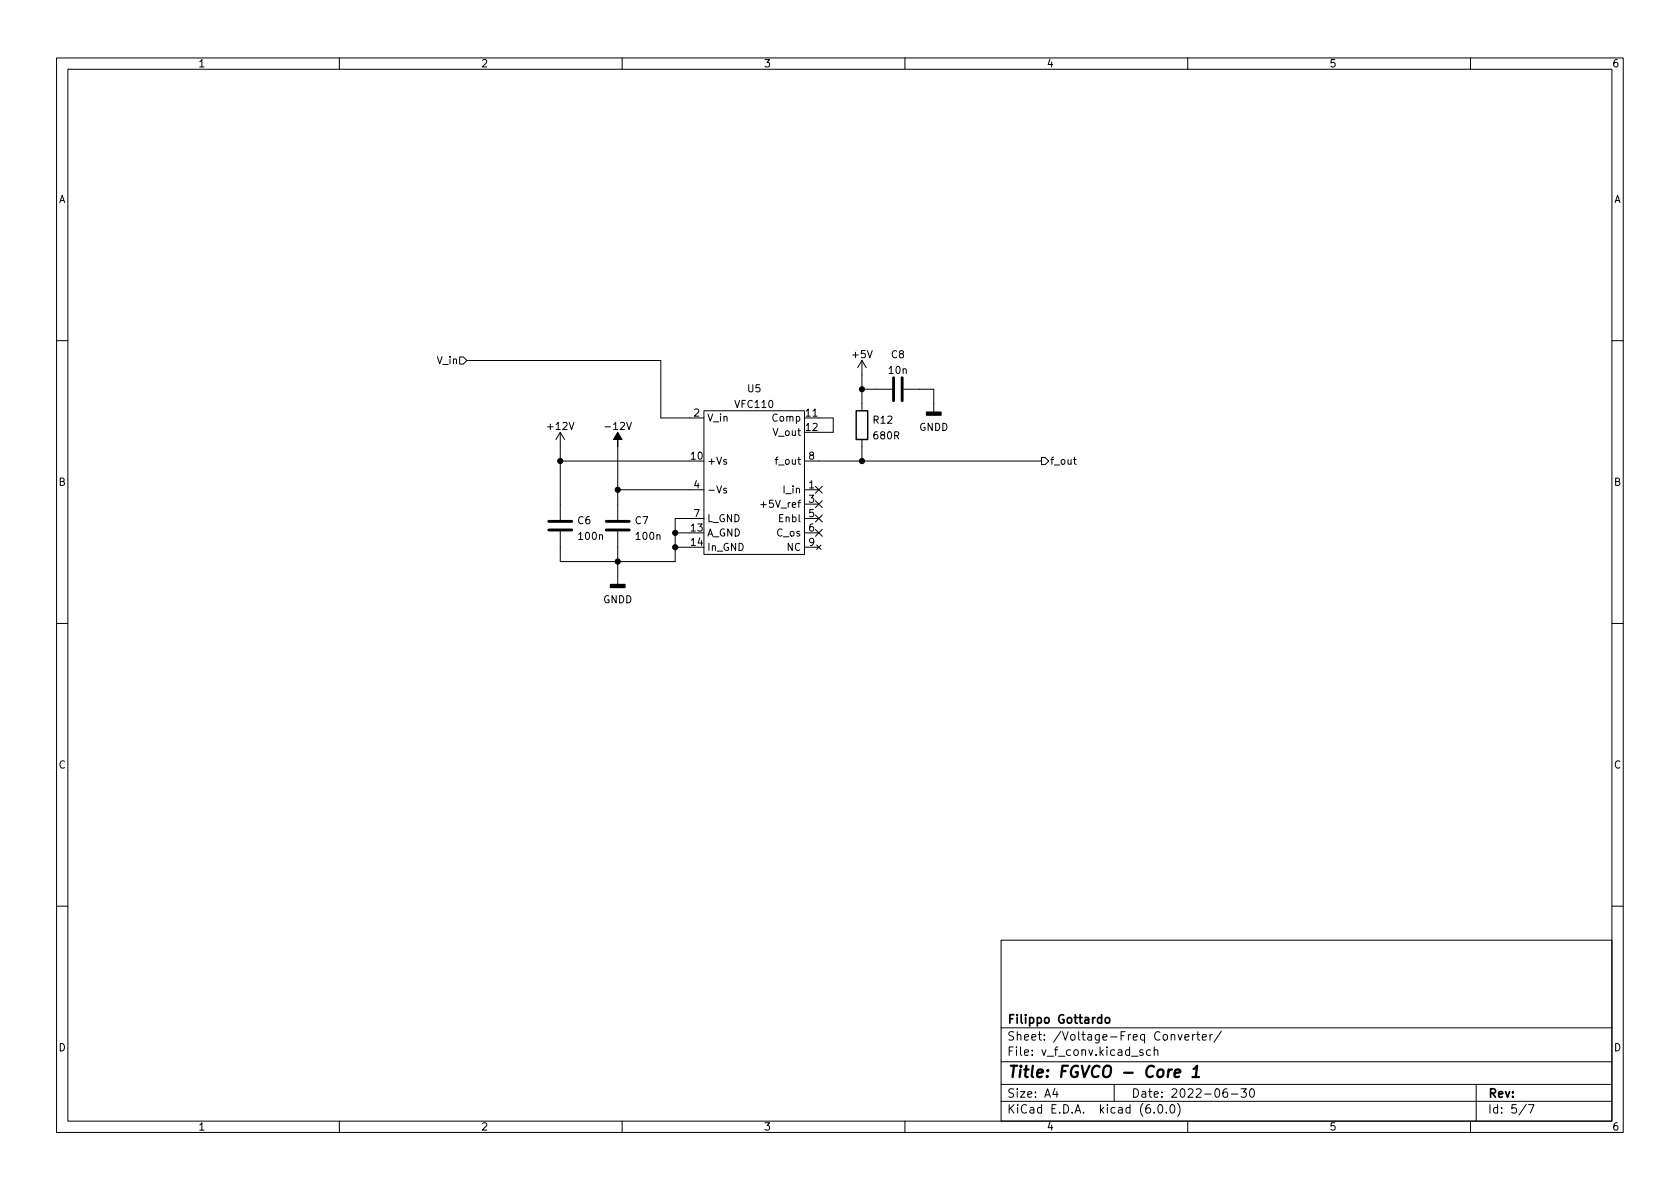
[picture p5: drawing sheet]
<svg xmlns="http://www.w3.org/2000/svg" width="297mm" height="210mm" viewBox="0 0 297 210" stroke-linecap="round" stroke-linejoin="round" font-family="sans-serif">
<g fill="none" stroke="#000" stroke-width=".18">
<path d="M10 10.2h277v190.1h-277zM12 12.2h273v186.1h-273zM60 10.2v2M110 10.2v2M160 10.2v2M210 10.2v2M260 10.2v2M10 60.2h2M81.3 63.1h.6l.6 .6-.6 .7h-.6zM82.5 63.7h34.3v10.2h7.7M99.1 76.4l-.8 1.3M99.1 76.4v15.5"/>
<path d="M99.1 76.4l.7 1.3M109.2 79v12.9M124.5 72.6h17.7v25.4h-17.7zM142.2 73.9h5.1v2.5h-2.5M152.4 63.7v8.9M152.4 77.7v3.8M152.4 68.8h5.3M152.4 63.7l-.8 1.3M152.4 63.7l.8 1.3M159.8 68.8h5.3v4.1M285 60.2h2M99.1 81.5h22.8"/>
<path d="M109.2 94v9.4M109.2 86.6h15.3M119.4 94.2h2.5M119.4 96.8h2.5M124.5 91.7h-5.1v7.6h-20.3v-5.3M128.4 86.4l-.3-.1-.2 .2 .1 .2 .4 .1v.3h-.5M134.5 89.2h1M142.2 86.6h2.6M142.2 89.1h2.6M142.2 91.7h2.6M142.2 94.2h2.6M142.2 81.5h41.9"/>
<path d="M142.2 96.8h2.6M144.2 88.5l1.2 1.3M144.2 91.1l1.2 1.2M144.2 93.6l1.2 1.2M144.2 86l1.2 1.2M144.4 96.4l.8 .7M145.2 96.4l-.8 .7M145.4 88.5l-1.2 1.3M145.4 91.1l-1.2 1.2M145.4 93.6l-1.2 1.2M145.4 86l-1.2 1.2M184.1 80.9h.7l.6 .6-.6 .7h-.7z"/>
<path d="M189.8 81.3h.5M190 80.8v1.1l.3 .2M10 110.2h2M285 110.2h2M10 160.2h2M177 166.3h108v32h-108zM285 160.2h2M60 198.3v2M110 198.3v2M160 198.3v2M177 194.8h108M177 191.8h108"/>
<path d="M177 187.8h108M177 181.8h108M186.5 192.5l-.4 1h1M186.9 193v1M197 191.8v3M202.1 185.7l-.4-.1-.2 .2 .1 .3 .5 .1v.4h-.6M203.4 185.7l-.4-.1-.3 .3v.4l.2 .3h.5M204.1 196.7v.1M204.1 185.8l.2-.2 .3 .1 .1 .9M204.1 185.1v1.5M204.9 195.4l.2-.1a.81 .81 0 0 1 .6 .7 .81 .81 0 0 1-.3 .8h-.2a.81 .81 0 0 1-.6-.6 .81 .81 0 0 1 .3-.8zM206.2 196.7v.1"/>
<path d="M207.1 195.4l.1-.1a.81 .81 0 0 1 .6 .7 .81 .81 0 0 1-.3 .8h-.1a.81 .81 0 0 1-.6-.6 .81 .81 0 0 1 .3-.8zM208.2 195.1a1.72 1.72 0 0 1 0 2.3M208.3 182.9l.3 1 .4-1M209.5 183.4l.7-.1-.1-.3-.4-.1-.2 .2 .1 .8h.5M210 198.3v2M210.9 182.9v1M211.3 182.9l-.3 .1-.1 .2M211.6 182.9h.5M211.8 182.4v1.3l.3 .2M212.6 183.4l.7-.1-.1-.3-.4-.1-.2 .2v.8h.6M213.9 182.9v1M214.4 182.9l-.3 .1-.2 .2"/>
<path d="M215.9 182.4l-1.3 1.9M216.9 192.5a.59 .59 0 0 0-.7 .7v.5l.2 .3h.4l.2-.1 .1-.5-.2-.2-.4-.1-.3 .3M217.7 193.5h1.2M219.4 192.5h1l-.5 .6 .4 .1v.7l-.2 .1h-.5l-.2-.1M221.1 192.7l.2-.2a.81 .81 0 0 1 .6 .7 .81 .81 0 0 1-.3 .8h-.2a.81 .81 0 0 1-.3-1.3zM260 198.3v2M261 191.8v6.5M269.9 195.3l-1.3 1.9M270.2 195.3h1l-.6 1.5"/>
</g>
<path d="M207.7 189.8l1-.2-.1-.4-.5-.1-.4 .3v1l.2 .1 .6-.1M210.8 190.5h1.2M211 189l.7-.5-.3 2" fill="none" stroke="#000" stroke-width=".4"/>
<path d="M195.5 180.1l.2-.2 .4 .2 .1 .5-.1 .3h-.4l-.2-.1z" fill="none" stroke="#000" stroke-width=".3"/>
<path d="M158 66.8v4.1M159.5 66.8v4.1M97 92.2h4.1M97 93.7h4.1M107.2 92.2h4.1M107.2 93.7h4.1" fill="none" stroke="#000" stroke-width=".51"/>
<path d="M163.8 72.9h2.6v.5h-2.6zM107.9 103.4h2.6v.5h-2.6z" fill="#000" stroke="#000" stroke-width=".25"/>
<g fill="#000" stroke="#000" stroke-width=".18">
<path d="M109.2 76.4l.8 1.3h-.8v1.3v-1.3h-.7z"/>
<circle cx="152.4" cy="68.8" r=".46"/>
<circle cx="99.1" cy="81.5" r=".46"/>
<circle cx="109.2" cy="86.6" r=".46"/>
<circle cx="109.2" cy="99.3" r=".46"/>
<circle cx="119.4" cy="96.8" r=".46"/>
<circle cx="119.4" cy="94.2" r=".46"/>
<circle cx="152.4" cy="81.5" r=".46"/>
</g>
<path d="M151.4 72.6h2v5.1h-2z" fill="none" stroke="#000" stroke-width=".25"/>
<text font-size="2.8" x="178" y="190.6">Title: FGVCO - Core 1</text>
<g font-size="2.1">
<text x="178" y="184">Sheet: /Voltage-Freq Converter/</text>
<text x="178" y="181">Filippo Gottardo</text>
<text x="178" y="186.7">File: v_f_conv.kicad_sch</text>
<text x="178" y="196.9">KiCad E.D.A. kicad (6.0.0)</text>
<text x="178" y="194.1">Size: A4</text>
<text x="200" y="194.1">Date: 2022-06-30</text>
<text x="263" y="194.1">Rev:</text>
<text x="263" y="196.9">Id: 5/7</text>
</g>
<g font-size="1.8">
<text x="35" y="11.9">1</text>
<text x="85" y="11.9">2</text>
<text x="135" y="11.9">3</text>
<text x="185" y="11.9">4</text>
<text x="235" y="11.9">5</text>
<text x="285" y="11.9">6</text>
<text x="10.3" y="35.9">A</text>
<text x="285.3" y="35.9">A</text>
<text x="77.4" y="64.4">V_in</text>
<text x="150.8" y="63.3">+5V</text>
<text x="157.6" y="63.3">C8</text>
<text x="132.2" y="69.4">U5</text>
<text x="157.2" y="66.1">10n</text>
<text x="97" y="76">+12V</text>
<text x="107.4" y="76">-12V</text>
<text x="122.7" y="73.7">2</text>
<text x="125" y="74.5">V_in</text>
<text x="130.1" y="72.1">VFC110</text>
<text x="136.7" y="74.5">Comp</text>
<text x="136.8" y="77.1">V_out</text>
<text x="142.5" y="73.7">11</text>
<text x="142.5" y="76.2">12</text>
<text x="154.5" y="74.9">R12</text>
<text x="154.6" y="77.7">680R</text>
<text x="162.5" y="76.2">GNDD</text>
<text x="122.2" y="81.3">10</text>
<text x="125" y="82.2">+Vs</text>
<text x="137.4" y="82.2">f_out</text>
<text x="143" y="81.3">8</text>
<text x="185.6" y="82.2">f_out</text>
<text x="10.3" y="85.9">B</text>
<text x="122.7" y="86.4">4</text>
<text x="125" y="87.2">-Vs</text>
<text x="135.3" y="89.8">+5V_ref</text>
<text x="138.7" y="87.2">I_in</text>
<text x="143" y="86.4">1</text>
<text x="143" y="88.9">3</text>
<text x="285.3" y="85.9">B</text>
<text x="102.2" y="92.7">C6</text>
<text x="102.4" y="95.5">100n</text>
<text x="112.3" y="92.7">C7</text>
<text x="112.6" y="95.5">100n</text>
<text x="122.2" y="94">13</text>
<text x="122.7" y="91.4">7</text>
<text x="125" y="94.9">A_GND</text>
<text x="125" y="92.3">L_GND</text>
<text x="137.4" y="94.9">C_os</text>
<text x="137.9" y="92.3">Enbl</text>
<text x="143" y="91.4">5</text>
<text x="143" y="94">6</text>
<text x="122.2" y="96.5">14</text>
<text x="125" y="97.4">In_GND</text>
<text x="139.2" y="97.4">NC</text>
<text x="143" y="96.5">9</text>
<text x="106.6" y="106.7">GNDD</text>
<text x="10.3" y="135.9">C</text>
<text x="285.3" y="135.9">C</text>
<text x="10.3" y="185.9">D</text>
<text x="285.3" y="185.9">D</text>
<text x="35" y="199.9">1</text>
<text x="85" y="199.9">2</text>
<text x="135" y="199.9">3</text>
<text x="185" y="199.9">4</text>
<text x="235" y="199.9">5</text>
<text x="285" y="199.9">6</text>
</g>
</svg>
